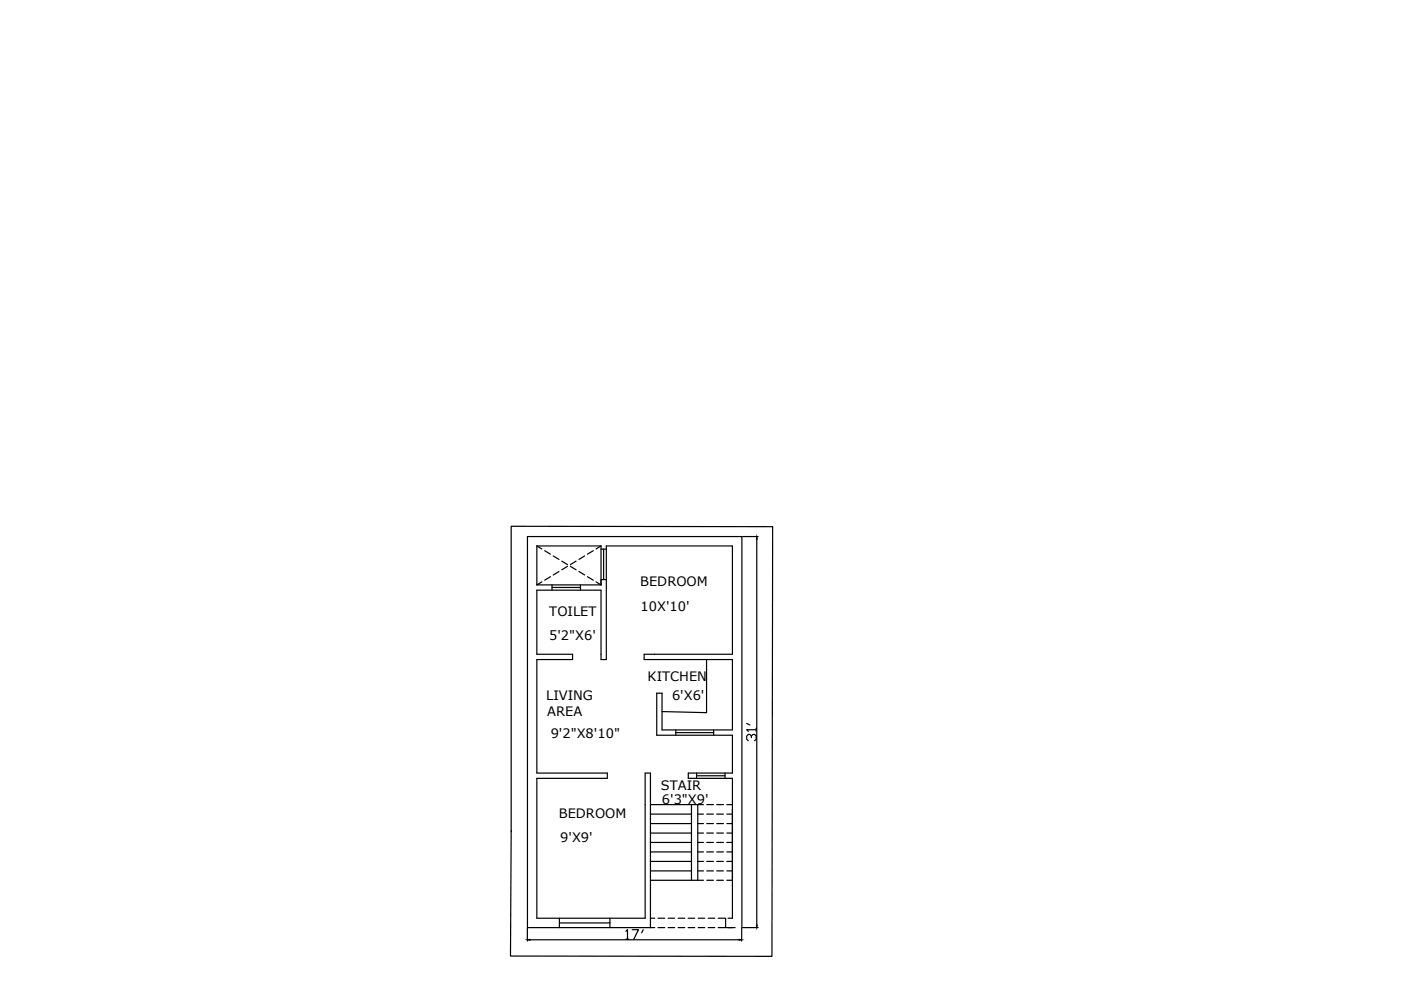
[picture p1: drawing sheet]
<svg xmlns="http://www.w3.org/2000/svg" width="297mm" height="210mm" viewBox="0 0 297 210" stroke-linecap="round" stroke-linejoin="round" font-family="sans-serif">
<!-- layer: 0 -->
<g fill="none" stroke="#000" stroke-width=".25">
<path d="M108.4 111.6l55.4 .1-.1 91.1-55.5-.1zM113.8 115.8h13.6M113.8 115.8v8.2M113.8 115.8l1.1 .6M115.5 116.8l1.2 .7M117.3 117.9l1.2 .7M119.1 119l1.2 .7M122.1 119l-1.2 .7M124 117.9l-1.2 .7M125.8 116.8l-1.2 .7M127.4 115.8v8.2M127.4 115.8l-1 .6"/>
<path d="M127.4 116.4h1.2M128 116.4v6.5M157.4 113.8h3.3M160.5 114.3v81.8M113.8 124h13.6M114.9 123.4l-1.1 .6M116.7 122.3l-1.2 .7M117 124v1.1M117 124.6h6.1M118.5 121.2l-1.2 .7M120.3 120.1l-1.2 .7M120.9 120.1l1.2 .7"/>
<path d="M122.8 121.2l1.2 .7M123.1 124v1.1M124.6 122.3l1.2 .7M126.4 123.4l1 .6M128.6 122.9h-1.2v1.1M149.8 139.8v11.3l-9.4-.2M143.3 154.8v1.1M143.3 155.3h8M151.3 154.8v1.1M158.3 153.4l.7 .3M159.3 156.4v-.3l-.3-.4h-.3l-.4 .4v.6l.4 .3M159.3 156.1l.3-.4h.4l.3 .4v.6l-.3 .3"/>
<path d="M160.3 154.7h-2l.4 .4M160.3 154.4v.7M137.9 170.6h10M137.9 172.6h8.7M137.9 174.6h8.7M137.9 176.6h8.7M137.9 178.6h8.7M146.6 170.6v16M147.7 163.9v1.1M147.7 164.5h6M147.9 172.6h1.2M147.9 174.6h1.2"/>
<path d="M147.9 176.6h1.2M147.9 178.6h1.2M149.1 170.6h-1.2v16M149.8 170.6h1.5M149.8 172.6h1.5M149.8 174.6h1.5M149.8 176.6h1.5M149.8 178.6h1.5M152 170.6h1.4M152 172.6h1.4M152 174.6h1.4M152 176.6h1.4"/>
<path d="M152 178.6h1.4M153.7 163.9v1.1M154.1 170.6h1.2M154.1 172.6h1.2M154.1 174.6h1.2M154.1 176.6h1.2M154.1 178.6h1.2M111.8 196.7v2.8M112.4 199.3h44.3M118.6 194.7v2M118.6 195.7h10.7M129.3 194.7v2"/>
<path d="M132.7 197.5l.3-.4v2M132.7 199.1h.7M134 197.1h1.4l-1 2M136.4 197.1l-.4 .7M137.9 194.7h.9M137.9 186.6h11.2M137.9 180.6h8.7M137.9 182.6h8.7M137.9 184.7h8.7M138.8 196.7h-27v-82.9h45.5v82.9M139.5 196.7h1.4M139.5 194.7h1.4"/>
<path d="M141.7 196.7h1.4M141.7 194.7h1.4M143.8 196.7h1.4M143.8 194.7h1.4M145.9 196.7h1.4M145.9 194.7h1.4M147.9 180.6h1.2M147.9 182.6h1.2M147.9 184.7h1.2M148 196.7h1.4M148 194.7h1.4M149.8 186.6h1.5"/>
<path d="M149.8 180.6h1.5M149.8 182.6h1.5M149.8 184.7h1.5M150.1 196.7h1.5M150.1 194.7h1.5M152 186.6h1.4M152 180.6h1.4M152 182.6h1.4M152 184.7h1.4M152.3 196.7h1.4M152.3 194.7h1.4M153.8 194.7v2h2.1"/>
<path d="M154.1 186.6h1.2M154.1 180.6h1.2M154.1 182.6h1.2M154.1 184.7h1.2M154.4 194.7h.9v-29.7h-9.4v-1.1h9.4v-8h-16.1v-8.9h1.2v7.8h14.9v-15h-18.7v-1.1h18.7v-22.9h-26.7v24h-1.2v-14.7h-13.6v13.6h7.6v1.1h-7.6v24.1h15v1.1h-15v29.7h23v-30.8h1.1v32.8M157.3 196.7v2.8M157.4 196.7h3.3"/>
</g>
<path d="M160.5 113.8l.1 .5h-.2zM111.8 199.3l.6-.1v.2zM156.7 199.2l.6 .1-.6 .1zM160.4 196.1h.2l-.1 .6z" fill="#000" stroke="#000" stroke-width=".21"/>
<g font-size="2.8">
<text x="135.7" y="124.3">BEDROOM</text>
<text x="116.5" y="130.5">TOILET</text>
<text x="135.8" y="129.4">10X'10'</text>
<text x="116.4" y="135.7">5'2&quot;X6'</text>
<text x="115.8" y="148.5">LIVING</text>
<text x="137.3" y="144.3">KITCHEN</text>
<text x="142.5" y="148.3">6'X6'</text>
<text x="116" y="151.8">AREA</text>
<text x="116.8" y="156.5">9'2&quot;X8'10&quot;</text>
<text x="140.1" y="167.5">STAIR</text>
<text x="118.5" y="173.3">BEDROOM</text>
<text x="140.3" y="170.6">6'3&quot;X9'</text>
<text x="118.8" y="178.5">9'X9'</text>
</g>
</svg>
